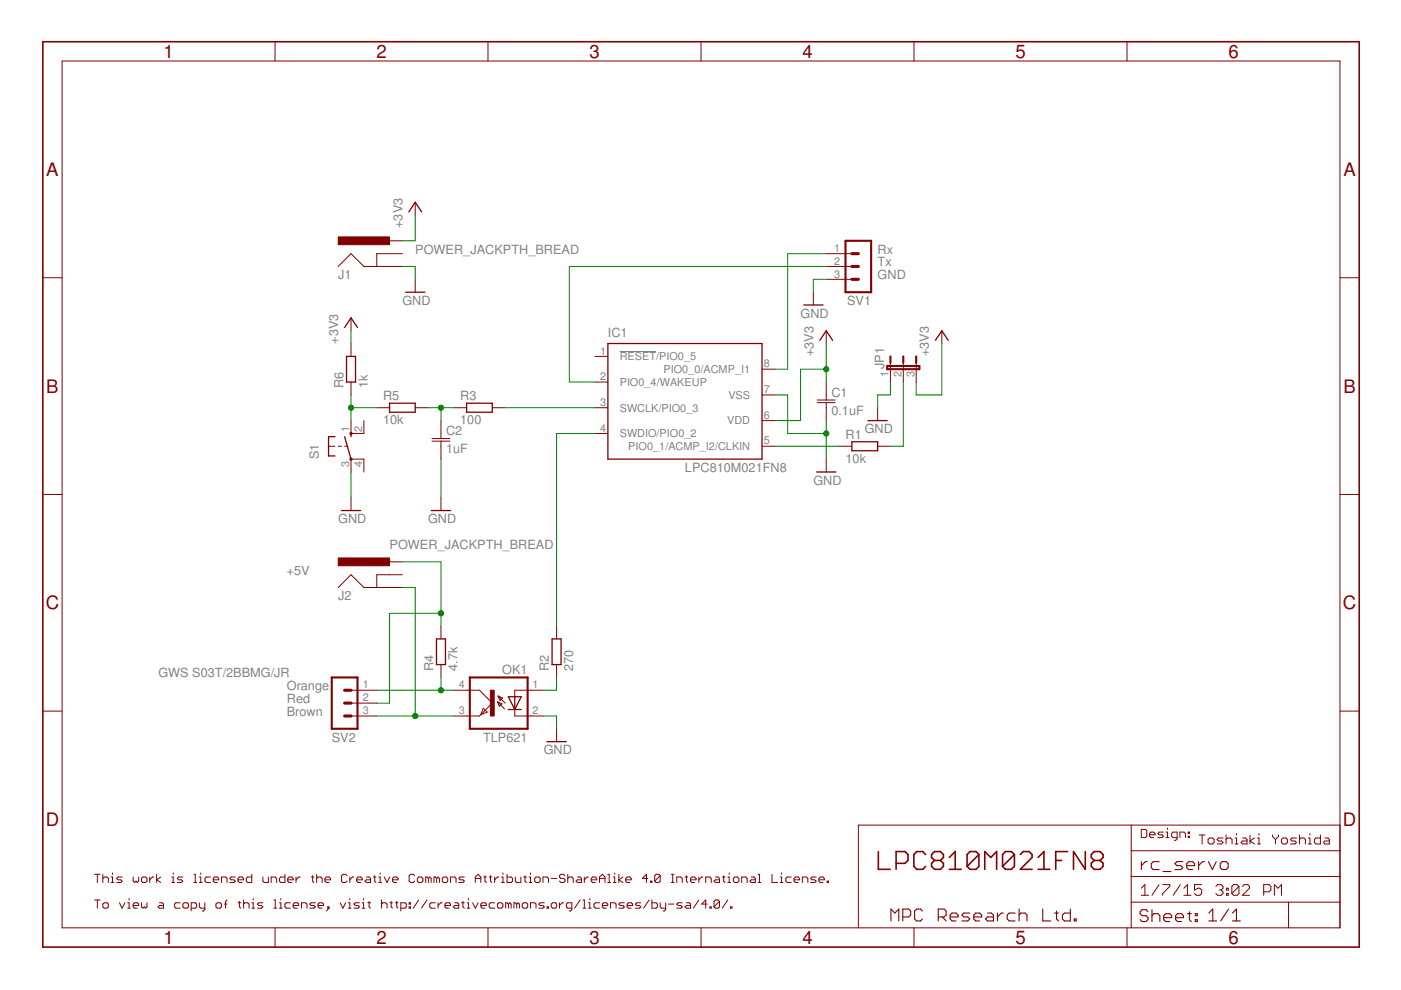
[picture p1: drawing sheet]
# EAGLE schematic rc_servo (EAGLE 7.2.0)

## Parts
C1  0.1uF  C-JIS050-024X044  [C050-024X044]
C2  1uF  C-JIS050-024X044  [C050-024X044]
IC1  LPC810M021FN8  [DIL08]
J1  POWER_JACKPTH_BREAD  [POWER_JACK_PTH_BREAD]
J2  POWER_JACKPTH_BREAD  [POWER_JACK_PTH_BREAD]
JP1  JP2E  [JP2]
OK1  TLP621  PC817  [DIL04]
R1  10k  R-EU_0207/10  [0207/10]
R2  270  R-EU_0207/10  [0207/10]
R3  100  R-EU_0207/10  [0207/10]
R4  4.7k  R-EU_0207/10  [0207/10]
R5  10k  R-EU_0207/10  [0207/10]
R6  1k  R-EU_0207/10  [0207/10]
S1  10-XX  [B3F-10XX]
SV1  MA03-1  [MA03-1]
SV2  MA03-1  [MA03-1]

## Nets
+3V3: C1.1 IC1.6(VDD) J1.PWR JP1.3 R6.2
GND: C1.2 C2.2 IC1.7(VSS) J1.GND JP1.1 OK1.2(C) S1.3(P) SV1.3
N$1: OK1.1(A) R2.1
N$2: IC1.4(SWDIO/PIO0_2) R2.2
N$3: IC1.5(PIO0_1/ACMP_I2/CLKIN) R1.1
N$4: JP1.2 R1.2
N$5: IC1.8(PIO0_0/ACMP_I1) SV1.1
N$6: IC1.2(PIO0_4/WAKEUP) SV1.2
N$7: R5.1 R6.1 S1.1(S)
N$8: C2.1 R3.1 R5.2
N$9: IC1.3(SWCLK/PIO0_3) R3.2
N$11: J2.PWR R4.2 SV2.2
N$12: OK1.4(COL) R4.1 SV2.1
N$13: J2.GND OK1.3(EMIT) SV2.3
Unconnected: IC1.1(!RESET!/PIO0_5) J1.GNDBREAK J2.GNDBREAK S1.2(S1) S1.4(P1)

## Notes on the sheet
- Rx
- Tx
- GND
- +5V
- GWS S03T/2BBMG/JR
- Orange
- Red
- Brown
- Design:
- Toshiaki Yoshida
- LPC810M021FN8
- This work is licensed under the Creative Commons Attribution-ShareAlike 4.0 International License.
- To view a copy of this license, visit http://creativecommons.org/licenses/by-sa/4.0/.
- MPC Research Ltd.

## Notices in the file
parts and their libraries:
SparkFun-Connectors: Licensing: CC v3.0 Share-Alike You are welcome to use this library for commercial purposes.
